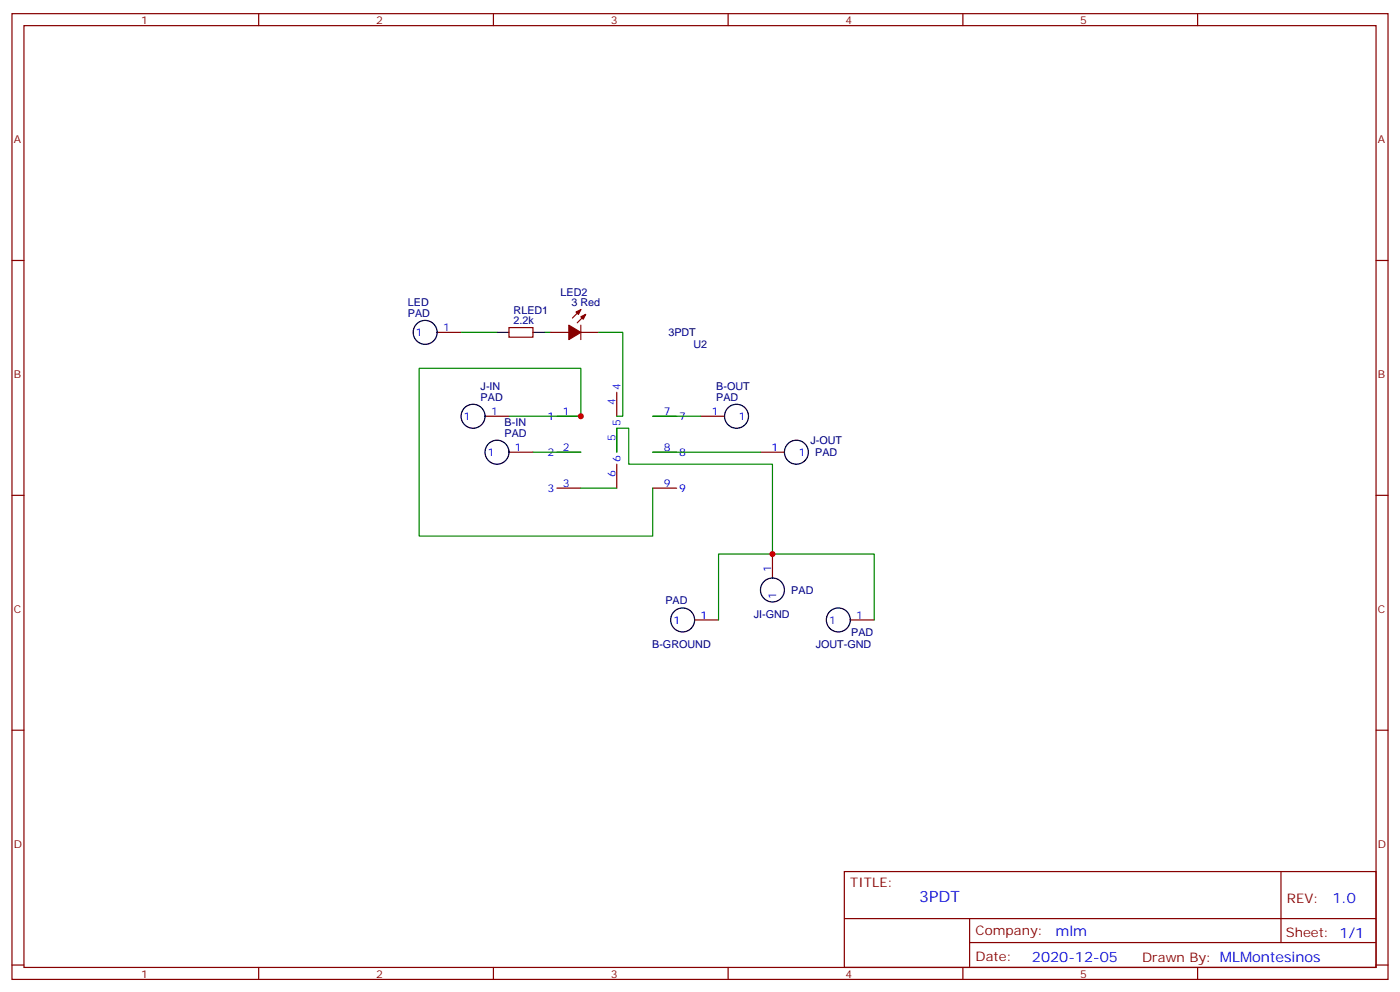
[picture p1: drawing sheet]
<svg xmlns="http://www.w3.org/2000/svg" width="412mm" height="292mm" viewBox="0 0 412 292" stroke-linecap="round" stroke-linejoin="round" font-family="sans-serif">
<g fill="none" stroke="#870000" stroke-width=".35">
<path d="M3.5 4h405.4v284.4h-405.4zM7.1 7.5h398.2v277.3h-398.2zM76.2 4v3.5M145.3 4v3.5M214.5 4v3.5M283.6 4v3.5M352.8 4v3.5M3.5 76.7h3.6M405.3 76.7h3.6M128.8 97.9h7M149.9 96.4h7.1v2.9h-7.1zM162.3 97.9h5.3"/>
<path d="M171.1 97.9h5.3M171.1 91.2l-2.5 2.4M171.1 95.7v4.3M172.5 92.6l-2.5 2.4M181.7 115.5v7.1M142.9 122.6h7M149.9 133.1h7.1M164 133.1h7.1M164 122.6h7.1M181.7 126.1v7M181.7 136.7v7M192.3 133.1h7"/>
<path d="M192.3 122.6h7M206.4 122.6h7M224 133.1h7.1M3.5 145.8h3.6M164 143.7h7.1M192.3 143.7h7M405.3 145.8h3.6M227.5 163.1v7.1M204.6 182.5h7.1M250.5 182.5h7M3.5 215h3.6M405.3 215h3.6"/>
<path d="M248.7 256.6h156.6v28.2h-156.6zM377.3 256.6v20.9M248.7 270.5h156.5M285.6 277.5h119.6M285.6 270.5v14.1M3.5 284.1h3.6M76.2 284.8v3.6M145.3 284.8v3.6M214.5 284.8v3.6M283.6 284.8v3.6M352.8 284.8v3.6M405.3 284.1h3.6"/>
</g>
<g fill="none" stroke="#000" stroke-width=".35">
<path d="M146.4 97.9h3.5M157 97.9h3.5"/>
<circle cx="125.2" cy="97.9" r="3.5"/>
<circle cx="139.3" cy="122.6" r="3.5"/>
<circle cx="146.4" cy="133.1" r="3.5"/>
<circle cx="217" cy="122.6" r="3.5"/>
<circle cx="234.6" cy="133.1" r="3.5"/>
<circle cx="227.5" cy="173.7" r="3.5"/>
<circle cx="201.1" cy="182.5" r="3.5"/>
<circle cx="246.9" cy="182.5" r="3.5"/>
</g>
<path d="M135.8 97.9h10.6M160.5 97.9h1.8M176.4 97.9h7v24.7h-1.7M149.9 122.6h21.2v-14.2h-47.6v49.4h68.8v-14.1M157 133.1h14.1M181.7 133.1v-7h3.5v10.6h42.3v26.4h30v19.4M192.3 133.1h31.7M192.3 122.6h14.1M171.1 143.7h10.6M227.5 163.1h-15.8v19.4" fill="none" stroke="#008700" stroke-width=".35"/>
<g fill="#870000" stroke="#870000" stroke-width=".35">
<path d="M167.6 95.7l3.5 2.2-3.5 2.1z"/>
<path d="M171.1 93.3l1.4-.7-.7 1.4z"/>
<path d="M169.7 91.9l1.4-.7-.7 1.4z"/>
</g>
<g fill="#c00">
<circle cx="171.1" cy="122.6" r=".88"/>
<circle cx="227.5" cy="163.1" r=".88"/>
</g>
<text font-size="4.6" fill="#00f" x="270.8" y="265.6">3PDT</text>
<g font-size="4.2" fill="#00f">
<text x="392.5" y="265.9">1.0</text>
<text x="310.9" y="275.4">mlm</text>
<text x="304" y="283.2">2020-12-05</text>
</g>
<g font-size="3.9" fill="#800">
<text x="250.5" y="261.2">TITLE:</text>
<text x="379.1" y="265.9">REV:</text>
<text x="287.4" y="275.4">Company:</text>
<text x="378.7" y="276">Sheet: 1/1</text>
<text x="287.4" y="283.1">Date:</text>
<text x="336.4" y="283.2">Drawn By: MLMontesinos</text>
</g>
<g font-size="3.2" fill="#800">
<text x="41.6" y="7">1</text>
<text x="110.8" y="7">2</text>
<text x="179.9" y="7">3</text>
<text x="249.1" y="7">4</text>
<text x="318.2" y="7">5</text>
<text x="4.1" y="42.1">A</text>
<text x="405.9" y="42.1">A</text>
<text x="4.1" y="111.3">B</text>
<text x="405.9" y="111.3">B</text>
<text x="4.1" y="180.4">C</text>
<text x="405.9" y="180.4">C</text>
<text x="4.1" y="249.6">D</text>
<text x="405.9" y="249.6">D</text>
<text x="41.6" y="287.8">1</text>
<text x="110.8" y="287.8">2</text>
<text x="179.9" y="287.8">3</text>
<text x="249.1" y="287.8">4</text>
<text x="318.2" y="287.8">5</text>
</g>
<g font-size="3.2" fill="#000080">
<text x="165.1" y="87.1">LED2</text>
<text x="120.2" y="93.3">PAD</text>
<text x="120.2" y="90.1">LED</text>
<text x="151.3" y="95.4">2.2k</text>
<text x="151.3" y="92.4">RLED1</text>
<text x="168.3" y="90.1">3 Red</text>
<text x="196.9" y="99">3PDT</text>
<text x="204.3" y="102.5">U2</text>
<text x="141.6" y="118">PAD</text>
<text x="141.6" y="114.9">J-IN</text>
<text x="211" y="118">PAD</text>
<text x="211" y="114.9">B-OUT</text>
<text x="148.6" y="125.5">B-IN</text>
<text x="148.6" y="128.6">PAD</text>
<text x="238.7" y="130.7">J-OUT</text>
<text x="240.2" y="134.3">PAD</text>
<text x="196" y="177.9">PAD</text>
<text x="233.1" y="174.9">PAD</text>
<text x="222.1" y="181.9">JI-GND</text>
<text x="192.1" y="190.7">B-GROUND</text>
<text x="240.3" y="190.7">JOUT-GND</text>
<text x="250.7" y="187.3">PAD</text>
</g>
<g font-size="3.2" fill="#00f">
<text x="122.5" y="98.9">1</text>
<text x="130.5" y="97.5">1</text>
<text x="181.3" y="119.3" transform="rotate(-90 181.3 119.3)">4</text>
<text x="182.7" y="114.8" transform="rotate(-90 182.7 114.8)">4</text>
<text x="136.6" y="123.6">1</text>
<text x="144.6" y="122.2">1</text>
<text x="161.3" y="123.6">1</text>
<text x="165.8" y="122.2">1</text>
<text x="182.7" y="125.4" transform="rotate(-90 182.7 125.4)">5</text>
<text x="195.5" y="122.2">7</text>
<text x="200" y="123.6">7</text>
<text x="209.6" y="122.2">1</text>
<text x="217.7" y="123.6">1</text>
<text x="181.3" y="129.9" transform="rotate(-90 181.3 129.9)">5</text>
<text x="143.7" y="134.2">1</text>
<text x="151.7" y="132.8">1</text>
<text x="161.3" y="134.2">2</text>
<text x="165.8" y="132.8">2</text>
<text x="182.7" y="136" transform="rotate(-90 182.7 136)">6</text>
<text x="195.5" y="132.8">8</text>
<text x="200" y="134.2">8</text>
<text x="227.3" y="132.8">1</text>
<text x="235.3" y="134.2">1</text>
<text x="165.8" y="143.4">3</text>
<text x="181.3" y="140.4" transform="rotate(-90 181.3 140.4)">6</text>
<text x="195.5" y="143.4">9</text>
<text x="161.3" y="144.8">3</text>
<text x="200" y="144.8">9</text>
<text x="227.2" y="168.4" transform="rotate(-90 227.2 168.4)">1</text>
<text x="228.6" y="176.4" transform="rotate(-90 228.6 176.4)">1</text>
<text x="198.4" y="183.6">1</text>
<text x="206.4" y="182.2">1</text>
<text x="244.2" y="183.6">1</text>
<text x="252.2" y="182.2">1</text>
</g>
</svg>
